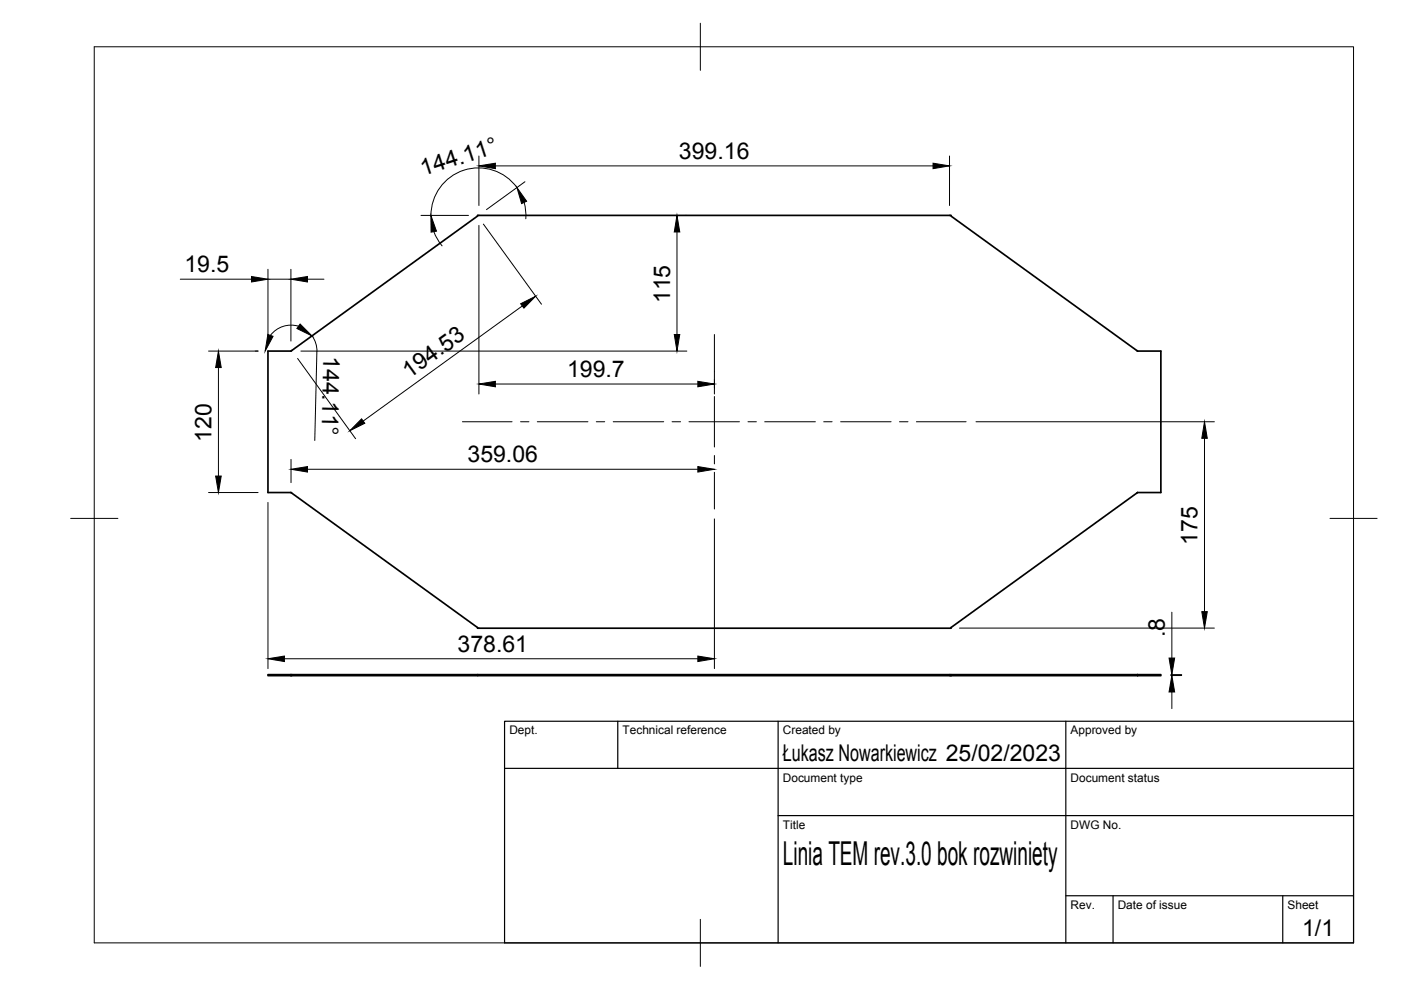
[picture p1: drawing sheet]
<svg xmlns="http://www.w3.org/2000/svg" width="297mm" height="210mm" viewBox="0 0 297 210" stroke-linecap="round" stroke-linejoin="round" font-family="sans-serif">
<!-- layer: Visible -->
<path d="M56.8 74.4h4.9l39.6-28.7h100.3l39.6 28.7h4.9v30h-4.9l-39.6 28.8h-100.3l-39.6-28.8h-4.9zM61.7 143h-4.9v.2h4.9M61.7 143h.1M61.7 143.2h.1M61.7 143h39.6v.2h-39.6zM101.3 143.2h100.3M101.3 143h100.3M201.6 143h39.6v.2h-39.6zM241.2 143h.1M241.2 143.2h.1M241.2 143h4.9v.2h-4.9" fill="none" stroke="#000" stroke-width=".36"/>
<!-- layer: BORDER -->
<path d="M20 9.9h267v190h-267zM148.5 4.9v10M15 109.9h10M282 109.9h10M148.5 194.9v10" fill="none" stroke="#000" stroke-width=".21"/>
<!-- layer: TITLEBLOCK -->
<path d="M107 152.9h180v47h-180zM131 152.9v10M165 152.9v47M226 152.9v47M107 162.9h180M165 172.9h122M226 189.9h61M236 189.9v10M272 189.9v10" fill="none" stroke="#000" stroke-width=".25"/>
<!-- layer: FD_Dimensions -->
<g fill="none" stroke="#000" stroke-width=".21">
<path d="M101.5 33.1v10.5M105 35.2h92.8M109.6 39.8a10.1 10.1 0 0 0-11.3-3.7 10.1 10.1 0 0 0-6.9 9.6M111.3 38.5l-8.2 5.9M201.3 33.1v10.5M38.2 59.2h15.1M56.8 57.1v15.2M56.8 59.2h4.9M61.7 57.1v15.2M65.2 59.2h3.5M89.3 45.7h10M92 49.1l.7 1.6 1 1.4"/>
<path d="M101.5 47.8v35.7M102.5 47.5l12.3 17M111.1 42.9l.4 1.7v1.8M143.5 49.2v21.7M145.2 45.7h.4M44.2 74.4h10.5M46.3 77.9v23M63.1 76l12.3 17M63.3 69.2a5.5 5.5 0 0 0-6 1.9M63.8 74.4h81.8M66.2 71.2l.8 1.6 .2 1.8M67.2 74.6l-.5 18.8"/>
<path d="M110.7 64.9l-33.7 24.4M151.5 78.7v4.8M61.7 97.4v4.9M65.2 99.5h82.8M105 81.4h43M206.9 89.4h50.6M255.4 92.9v36.8M44.2 104.4h10.5M56.8 106.5v35.3M151.5 110v31.8M60.3 139.7h87.7M203.4 133.2h54.1"/>
<path d="M248.5 129.8v9.7M248.2 143.2h2.3M248.2 143h2.3M248.5 143v.2M248.5 146.7v3.5"/>
</g>
<g fill="#000" stroke="#000" stroke-width=".21">
<path d="M101.5 35.2l3.5-.6v1.2zM197.8 34.6l3.5 .6-3.5 .6zM53.3 58.6l3.5 .6-3.5 .6zM61.7 59.2l3.5-.6v1.2zM91.4 45.7l1.1 3.3-1.1 .2zM109.6 39.8l2.1 2.9-1.1 .5zM143.5 45.7l.6 3.5h-1.1zM46.3 74.4l.6 3.5h-1.2zM56.8 70.9l1.1 .4-1.7 3.1zM63.6 68.7l2.5 2.5-3.2-1.5zM110.4 64.4l3.2-1.6-2.5 2.5zM143 70.9h1.1l-.6 3.5z"/>
<path d="M61.7 99.5l3.5-.6v1.2zM76.7 88.8l.6 .9-3.1 1.6zM101.5 81.4l3.5-.6v1.2zM148 98.9l3.5 .6-3.5 .6zM148 80.8l3.5 .6-3.5 .6zM255.4 89.4l.6 3.5h-1.2zM45.7 100.9h1.2l-.6 3.5zM56.8 139.7l3.5-.6v1.2zM148 139.1l3.5 .6-3.5 .6zM247.9 139.5h1.1l-.5 3.5zM254.8 129.7h1.2l-.6 3.5zM248.5 143.2l.5 3.5h-1.1z"/>
</g>
<!-- layer: Smart Centers -->
<g fill="none" stroke="#000" stroke-width=".21">
<path d="M151.5 70.9v7.8M98 89.4h10.6M110.4 89.4h1.7M113.9 89.4h10.8M126.4 89.4h1.8M130 89.4h10.7M142.5 89.4h1.8M146.1 89.4h10.7M151.5 80.5v1.8M151.5 84.1v10.7M151.5 96.6v1.8M158.6 89.4h1.8"/>
<path d="M162.1 89.4h10.8M174.6 89.4h1.8M178.2 89.4h10.7M190.7 89.4h1.8M194.3 89.4h10.5M151.5 100.1v7.8"/>
</g>
<text font-size="7" x="166" y="183.4">Linia TEM rev.3.0 bok rozwiniety</text>
<g font-size="4.9">
<text x="144" y="33.7">399.16</text>
<text x="89.7" y="37.4" transform="rotate(-18 89.7 37.4)">144.11°</text>
<text x="39.1" y="57.7">19.5</text>
<text x="142.1" y="64.3" transform="rotate(-90 142.1 64.3)">115</text>
<text x="68.6" y="75.5" transform="rotate(91 68.6 75.5)">144.11°</text>
<text x="86.8" y="80.4" transform="rotate(-36 86.8 80.4)">194.53</text>
<text x="120.2" y="80">199.7</text>
<text x="44.9" y="93.7" transform="rotate(-90 44.9 93.7)">120</text>
<text x="99.1" y="98">359.06</text>
<text x="253.9" y="115.5" transform="rotate(-90 253.9 115.5)">175</text>
<text x="247" y="135.1" transform="rotate(-90 247 135.1)">.8</text>
<text x="97" y="138.2">378.61</text>
<text x="166" y="161.4">Łukasz Nowarkiewicz 25/02/2023</text>
<text x="276.1" y="198.6">1/1</text>
</g>
<g font-size="2.5">
<text x="108" y="155.7">Dept.</text>
<text x="132" y="155.7">Technical reference</text>
<text x="166" y="155.7">Created by</text>
<text x="227" y="155.7">Approved by</text>
<text x="166" y="165.7">Document type</text>
<text x="227" y="165.7">Document status</text>
<text x="166" y="175.7">Title</text>
<text x="227" y="175.7">DWG No.</text>
<text x="227" y="192.7">Rev.</text>
<text x="237" y="192.7">Date of issue</text>
<text x="273" y="192.7">Sheet</text>
</g>
</svg>
